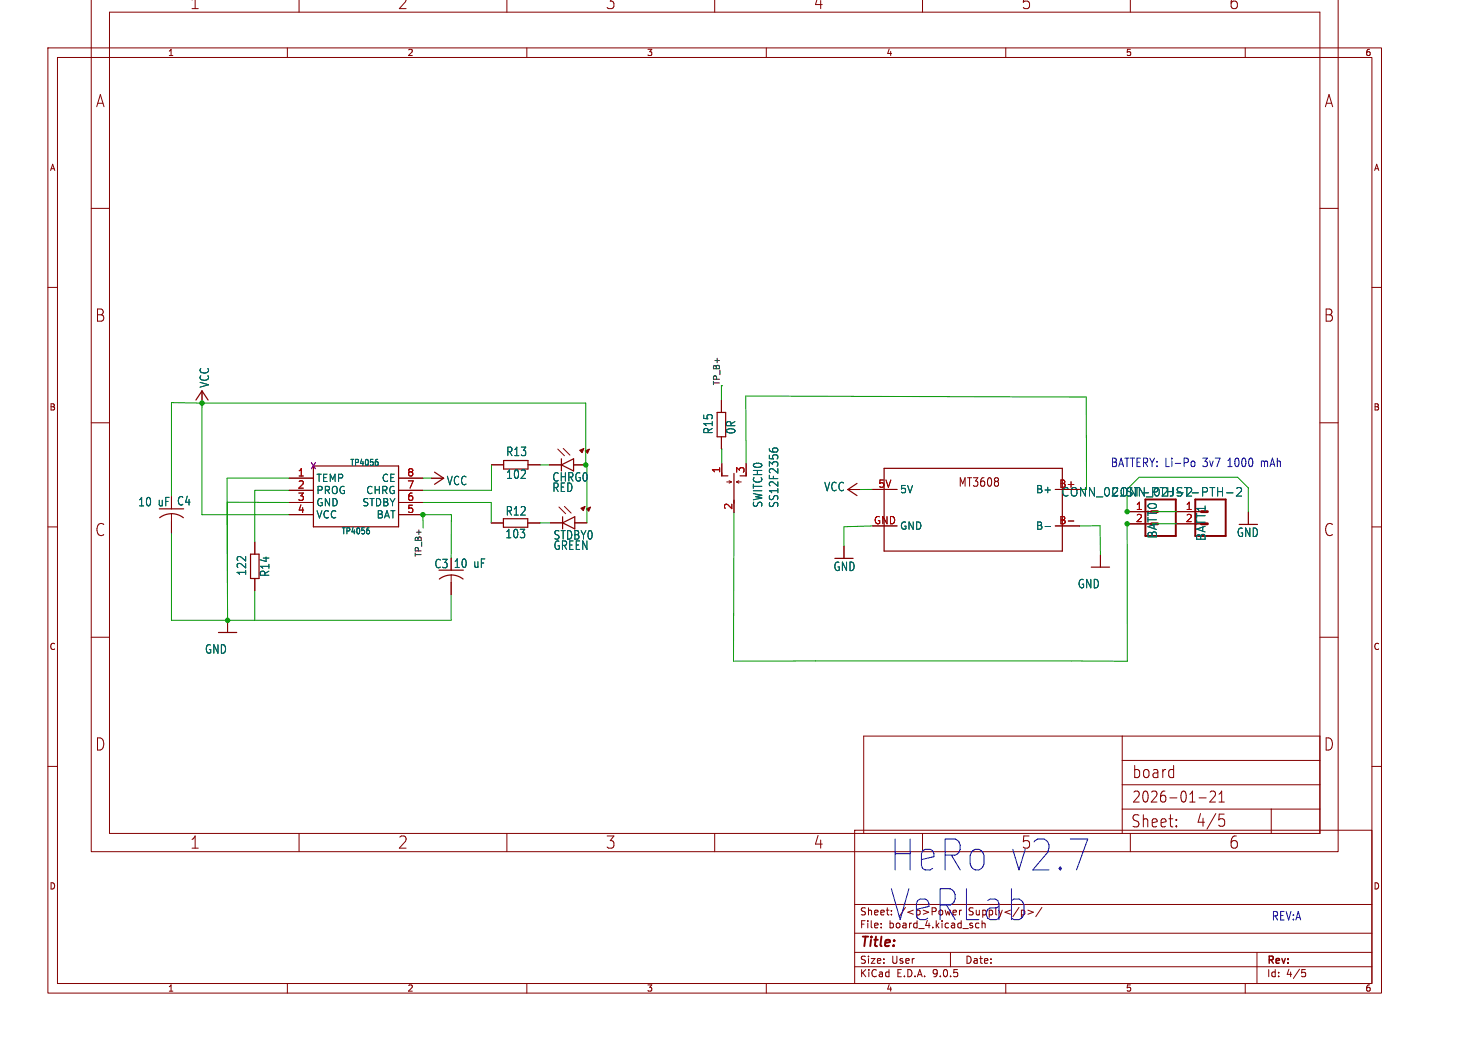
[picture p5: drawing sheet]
<svg xmlns="http://www.w3.org/2000/svg" width="297mm" height="210mm" viewBox="0 0 297 210" stroke-linecap="round" stroke-linejoin="round" font-family="sans-serif">
<g fill="none" stroke="#840000" stroke-width=".2">
<path d="M18.4 -.1v171.9h251.6v-171.9M60.3 -.1v2.6M102.3 -.1v2.6M144.2 -.1v2.6M186.1 -.1v2.6M228.1 -.1v2.6M9.7 9.7h269v190.6h-269zM11.6 11.6h265.2v186.8h-265.2zM22.1 2.5h244.2v165.6h-244.2zM58 9.7v1.9M106.3 9.7v1.9M154.6 9.7v1.9"/>
<path d="M202.9 9.7v1.9M251.2 9.7v1.9M9.7 58h1.9M18.4 42h3.7M266.3 42h3.7M276.8 58h1.9M40.8 78.9v2.4M18.4 85.3h3.7M58.3 96.5h4.9M58.3 98.9h4.9M80.4 96.5h4.9M80.4 98.9h4.9"/>
<path d="M87.1 96.5h2.4M99.2 93.8h2.4M106.5 93.8h2.5M110.8 93.8h2.5M112.5 90.6l1.4 1.3M113.6 90.5l1.4 1.3M115.7 93.8h2.5M145.6 80.7v2.5M145.6 88.1v2.5M145.6 93.5v2.5M146.6 97.2h1M147.1 97l.5 .2"/>
<path d="M147.6 97.2l-.5 .3M148.6 97.2h1M148.6 97.2l.5 .3M149.1 97l-.5 .2M150.5 93.5v2.5M171.1 98.8h2.4M176.1 98.7h4.9M212.9 98.7h4.9M266.3 85.3h3.7M9.7 106.3h1.9M34.6 103.6v4M51.4 109.3v2.5"/>
<path d="M51.4 116.7v2.5M58.3 101.4h4.9M58.3 103.8h4.9M80.4 101.4h4.9M80.4 103.8h4.9M91 116v3.9M99.1 105.5h2.5M106.5 105.5h2.4M111.1 105.5h2.4M112.8 102.3l1.3 1.3M113.9 102.2l1.3 1.3M116 105.5h2.4"/>
<path d="M148.1 100.9v2.5M170.3 110.2v2.4M176.1 106.1h4.9M212.9 106.1h4.9M222 112v2.4M227.4 105.7h4.9M227.4 103.2h4.9M237.5 105.7h4.9M237.5 103.2h4.9M251.9 103.3v2.5M276.8 106.3h1.9M18.4 128.6h3.7"/>
<path d="M45.9 125.1v2.5M266.3 128.6h3.7M9.7 154.6h1.9M226.4 148.5v19.6M226.4 153.4h39.9M226.4 158.3h39.9M244.2 159.8l.2-.2h.5l.3 .2v.4v.3l-1.1 1.3h1.1M266.3 148.5h-92v19.6M276.8 154.6h1.9M60.3 168.1v3.7M102.3 168.1v3.7M144.2 168.1v3.7"/>
<path d="M172.4 167.5h104.4v30.9h-104.4zM226.4 163.2h39.9M228.1 168.1v3.7M241.9 161h1.5M246 161.8h1M246 160.2l.5-.6v2.2M246 164.2h1M246.2 165.2h.5l.4 .4v.6l-.2 .4-.7 .1M256.5 163.2v4.9M58 198.4v1.9M106.3 198.4v1.9M154.6 198.4v1.9"/>
<path d="M172.4 195h104.4M172.4 192.1h104.4M172.4 188.3h104.4M172.4 182.5h104.4M191.8 192.1v2.9M202.9 198.4v1.9M210.2 183.1l-1.2 1.8M251.2 198.4v1.9M253.6 192.1v6.3M262.7 195.6h.7M262.8 196.1h.4l.2 .3-.1 .6h-.5"/>
</g>
<g fill="none" stroke="#840000" stroke-width=".25">
<path d="M39.5 80.7l1.3-1.8 1.2 1.8M63.2 94h17.2v12.3h-17.2zM87.7 95.2l1.8 1.3-1.8 1.2M101.6 92.9h4.9v1.7h-4.9zM113.3 93.8l2.4-1.2v2.4zM113.3 92.6v2.4M144.7 83.2h1.7v4.9h-1.7zM145.6 96h1.3M148.1 95.5v6M172.9 97.5l-1.8 1.3 1.8 1.2M178.4 94.5h35.9v16.7h-35.9zM32.1 102.7h4.9"/>
<path d="M34.6 103.6a3.9 3.9 0 0 1 2.4 .8M34.6 103.6a3.9 3.9 0 0 0-2.4 .8M50.6 111.8h1.7v4.9h-1.7zM88.6 115h4.9M91 116a3.9 3.9 0 0 1 2.4 .8M91 116a3.9 3.9 0 0 0-2.4 .8M101.6 104.6h4.9v1.8h-4.9zM113.5 105.5l2.5-1.3v2.5zM113.5 104.2v2.5M168.4 112.6h3.7M220.2 114.4h3.7M250 105.8h3.7"/>
<path d="M44.1 127.6h3.7"/>
</g>
<path d="M231.1 100.8h6.1v7.3h-6.1zM241.2 100.8h6.1v7.3h-6.1z" fill="none" stroke="#840000" stroke-width=".39"/>
<path d="M76.2 93.2v.6M155.2 90.5a.52 .52 0 0 0 .4 .6M156 91.1l-.1-.5 .3-.2 .7 .1v.6M247.5 99.4h1.3M249.5 98.5l.7-.1 .2 .1 .1 .3-1.1 1.3h1.1M74.5 107v.6M210.9 106.2h1.1" fill="none" stroke="#006464" stroke-width=".2"/>
<g fill="#840000" stroke="#840000" stroke-width=".2">
<path d="M117 90.8l.8-.3-.4 .8z"/>
<path d="M118.1 91l.8-.4-.3 .9z"/>
<path d="M117.2 102.5l.9-.3-.4 .8z"/>
<path d="M118.3 102.7l.9-.4-.4 .8z"/>
</g>
<path d="M215.5 105.1h1.2" fill="none" stroke="#a90000" stroke-width=".2"/>
<g fill="none" stroke="#009600" stroke-width=".2">
<path d="M145.6 77.8v2.9M40.8 81.3h77.4v12.5h.2v11.7M40.8 81.3l-.1 22.5h17.6M40.8 81.3l-6.2-.1v19M58.3 98.9h-6.9v10.4M58.3 96.5h-12.5l.1 28.6M85.3 96.5h1.8M99.2 93.8v5.1h-13.9M109 93.8h1.8M109 93.8h.1M145.6 90.6v2.9M150.5 93.5v-13.6l68.7 .2v18.6"/>
<path d="M176.1 98.7l-2.6 .1M34.6 107.6v17.5h56.4v-5.2M45.8 101.3l12.5 .1M51.4 119.2v5.9M85.3 101.4h13.8v4.1M85.3 103.8h5.8l-.1 8.8M85.3 103.8h.1M85.3 103.8l.1 2.7M111.1 105.5h-2.2M148.1 103.4l-.1 30h79.5l-.1-27.7h10.1M176.1 106.1l-5.8 .2v3.9M217.8 106.1h4.2v5.9"/>
<path d="M237.5 103.2h-10.1v-4.5l2.4-2.4h19.9l2.2 2.1v4.9"/>
</g>
<path d="M240.5 93.1l.3-.1 .3 .3-.1 .7-.2 .1h-.3" fill="none" stroke="#0000c2" stroke-width=".2"/>
<g fill="#009600" stroke="#009600" stroke-width=".2">
<circle cx="227.4" cy="103.2" r=".44"/>
<circle cx="227.4" cy="105.7" r=".44"/>
<circle cx="85.3" cy="103.8" r=".44"/>
<circle cx="45.9" cy="125.1" r=".44"/>
<circle cx="40.8" cy="81.3" r=".44"/>
<circle cx="118.2" cy="93.8" r=".44"/>
</g>
<g font-size="8.7" fill="#0000c2">
<text x="179.3" y="176.3">HeRo v2.7</text>
<text x="179.3" y="186.3">VeRLab</text>
</g>
<g font-size="3.4" fill="#840000">
<text x="38.3" y="2.1">1</text>
<text x="80.3" y="2.1">2</text>
<text x="122.2" y="2.1">3</text>
<text x="164.1" y="2.1">4</text>
<text x="206" y="2.1">5</text>
<text x="248" y="2.1">6</text>
<text x="19.3" y="21.9">A</text>
<text x="267.2" y="21.9">A</text>
<text x="19.1" y="65.1">B</text>
<text x="267.1" y="65.1">B</text>
<text x="19.1" y="108.4">C</text>
<text x="267.1" y="108.4">C</text>
<text x="19.1" y="151.6">D</text>
<text x="267.1" y="151.6">D</text>
<text x="228.4" y="157.2">board</text>
<text x="228.2" y="167.1">Sheet:</text>
<text x="241.3" y="167">4/5</text>
<text x="38.3" y="171.4">1</text>
<text x="80.3" y="171.4">2</text>
<text x="122.2" y="171.4">3</text>
<text x="164.1" y="171.4">4</text>
<text x="206" y="171.4">5</text>
<text x="248" y="171.4">6</text>
</g>
<text font-size="3.1" fill="#840000" x="228.4" y="162.1">2026-01-21</text>
<text font-size="2.7" fill="#840000" x="173.4" y="191.6">Title:</text>
<g font-size="2.4" fill="#006464">
<text x="42.4" y="78.3" transform="rotate(-90 42.4 78.3)">VCC</text>
<text x="144" y="87.7" transform="rotate(-90 144 87.7)">R15</text>
<text x="148.6" y="87.7" transform="rotate(-90 148.6 87.7)">0R</text>
<text x="102" y="92.2">R13</text>
<text x="90.1" y="98.1">VCC</text>
<text x="102" y="96.8">102</text>
<text x="111.4" y="99.4">RED</text>
<text x="111.4" y="97.4">CHRG0</text>
<text x="166.2" y="99.3">VCC</text>
<text x="214.1" y="100.4">CONN_02JST-PTH-2</text>
<text x="224.1" y="100.4">CONN_02JST-PTH-2</text>
<text x="27.8" y="102.4">10</text>
<text x="35.6" y="102.2">C4</text>
<text x="101.9" y="104.2">R12</text>
<text x="154" y="102.5" transform="rotate(-90 154 102.5)">SWITCH0</text>
<text x="157.2" y="102.5" transform="rotate(-90 157.2 102.5)">SS12F2356</text>
<text x="101.9" y="108.8">103</text>
<text x="111.6" y="109.1">STDBY0</text>
<text x="111.6" y="111.1">GREEN</text>
<text x="233.6" y="108.8" transform="rotate(-90 233.6 108.8)">BATT0</text>
<text x="243.4" y="109.2" transform="rotate(-90 243.4 109.2)">BATT1</text>
<text x="249.5" y="108.5">GND</text>
<text x="49.9" y="116.2" transform="rotate(-90 49.9 116.2)">122</text>
<text x="54.5" y="116.5" transform="rotate(-90 54.5 116.5)">R14</text>
<text x="87.6" y="114.8">C3</text>
<text x="95.5" y="114.8">uF</text>
<text x="168.1" y="115.4">GND</text>
<text x="217.4" y="118.9">GND</text>
<text x="41.3" y="132.1">GND</text>
</g>
<g font-size="2.4" fill="#0000c2">
<text x="224" y="94.4">BATTERY: Li-Po</text>
<text x="242.7" y="94.4">3v7</text>
<text x="247.8" y="94.4">1000</text>
<text x="254.7" y="94.4">mAh</text>
<text x="256.5" y="185.8">REV:A</text>
</g>
<g font-size="2.4" fill="#840000">
<text x="193.3" y="98.4">MT3608</text>
<text x="31.8" y="102.4">uF</text>
<text x="91.5" y="114.8">10</text>
</g>
<g font-size="2.1" fill="#a90000">
<text x="145.4" y="95.5" transform="rotate(-90 145.4 95.5)">1</text>
<text x="150.3" y="95.5" transform="rotate(-90 150.3 95.5)">3</text>
<text x="60" y="96.2">1</text>
<text x="60" y="98.7">2</text>
<text x="60" y="101.1">3</text>
<text x="82.1" y="96.2">8</text>
<text x="82.1" y="98.7">7</text>
<text x="82.1" y="101.1">6</text>
<text x="177.1" y="98.5">5V</text>
<text x="213.6" y="98.5">B+</text>
<text x="60" y="103.6">4</text>
<text x="82.1" y="103.6">5</text>
<text x="147.8" y="102.9" transform="rotate(-90 147.8 102.9)">2</text>
<text x="176.2" y="105.9">GND</text>
<text x="213.6" y="105.9">B-</text>
<text x="229.1" y="105.4">2</text>
<text x="229.1" y="103">1</text>
<text x="239.2" y="105.4">2</text>
<text x="239.2" y="103">1</text>
</g>
<g font-size="2.1" fill="#006464">
<text x="63.7" y="97.4">TEMP</text>
<text x="63.7" y="99.9">PROG</text>
<text x="73.8" y="99.9">CHRG</text>
<text x="77" y="97.4">CE</text>
<text x="181.5" y="99.7">5V</text>
<text x="209" y="99.7">B+</text>
<text x="63.7" y="102.3">GND</text>
<text x="63.7" y="104.8">VCC</text>
<text x="73" y="102.3">STDBY</text>
<text x="75.9" y="104.8">BAT</text>
<text x="181.5" y="107.1">GND</text>
<text x="209" y="107.1">B-</text>
</g>
<g font-size="2" fill="#840000">
<text x="173.4" y="184.9">Sheet:</text>
<text x="173.4" y="187.5">File:</text>
<text x="179.3" y="187.5">board_4.kicad_sch</text>
<text x="173.4" y="197.3">KiCad</text>
<text x="173.4" y="194.6">Size:</text>
<text x="179.8" y="194.6">User</text>
<text x="180.9" y="197.3">E.D.A.</text>
<text x="188.2" y="197.3">9.0.5</text>
<text x="194.7" y="194.6">Date:</text>
<text x="255.5" y="194.8">Rev:</text>
<text x="255.5" y="197.3">Id:</text>
<text x="259.5" y="197.3">4/5</text>
</g>
<g font-size="2" fill="#0000c2">
<text x="181.4" y="184.9">/&lt;p&gt;Power</text>
<text x="195.5" y="184.9">Supply&lt;/p&gt;/</text>
</g>
<g font-size="1.7" fill="#840000">
<text x="33.8" y="11.5">1</text>
<text x="82.1" y="11.5">2</text>
<text x="130.5" y="11.5">3</text>
<text x="178.8" y="11.5">4</text>
<text x="227.1" y="11.5">5</text>
<text x="275.4" y="11.5">6</text>
<text x="10" y="34.7">A</text>
<text x="277.1" y="34.7">A</text>
<text x="9.9" y="83">B</text>
<text x="277.1" y="83">B</text>
<text x="9.9" y="131.3">C</text>
<text x="277.1" y="131.3">C</text>
<text x="9.9" y="179.6">D</text>
<text x="277.1" y="179.6">D</text>
<text x="33.8" y="200.2">1</text>
<text x="82.1" y="200.2">2</text>
<text x="130.5" y="200.2">3</text>
<text x="178.8" y="200.2">4</text>
<text x="227.1" y="200.2">5</text>
<text x="275.4" y="200.2">6</text>
</g>
<text font-size="1.7" fill="#009600" x="145.3" y="77.8" transform="rotate(-90 145.3 77.8)">TP_B+</text>
<text font-size="1.7" fill="#840084" x="62.6" y="94.8">X</text>
<g font-size="1.7" fill="#006464">
<text x="70.6" y="94.2">TP4056</text>
<text x="68.8" y="108">TP4056</text>
</g>
<text font-size="1.7" fill="#0f0f0f" x="85.1" y="112.4" transform="rotate(-90 85.1 112.4)">TP_B+</text>
</svg>
